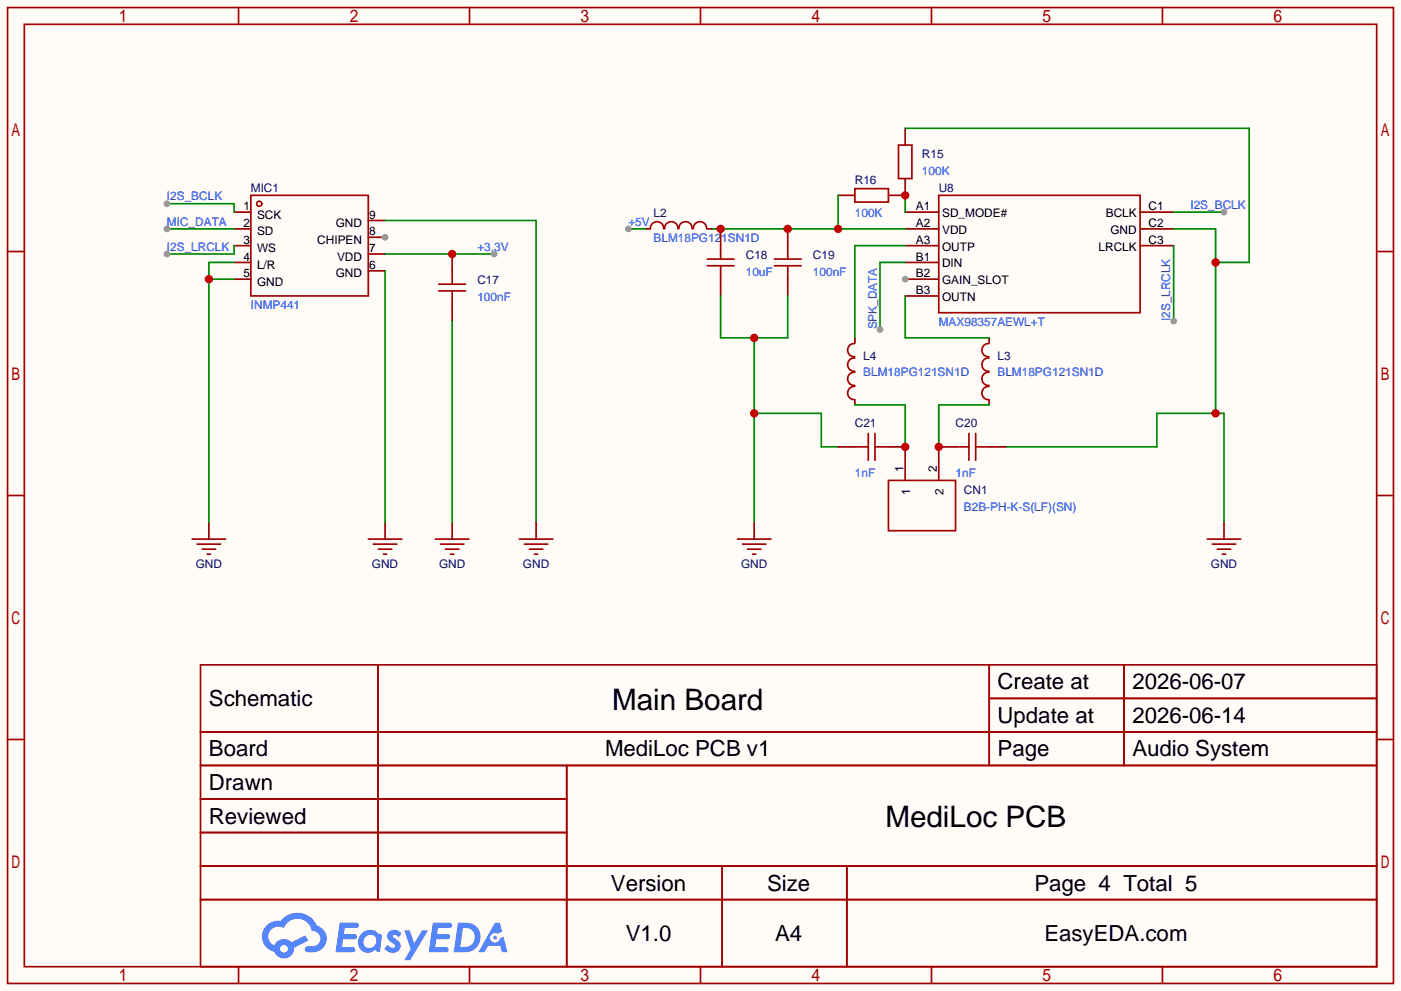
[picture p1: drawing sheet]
<svg xmlns="http://www.w3.org/2000/svg" width="212mm" height="150mm" viewBox="0 0 212 150" stroke-linecap="round" stroke-linejoin="round" font-family="sans-serif">
<path d="M0 0h212.1v150.1h-212.1z" fill="#fffcf7"/>
<g fill="none" stroke="#a10000" stroke-width=".25">
<path d="M1.1 1.1h209.8v147.9h-209.8zM3.7 3.7h204.7v142.7h-204.7zM36.1 1.1v2.6M71.1 1.1v2.6M106 1.1v2.6M141 1.1v2.6M176 1.1v2.6M1.1 38.1h2.6M208.4 38.1h2.5M1.1 75.1h2.6M208.4 75.1h2.5M1.1 112h2.6"/>
<path d="M30.4 100.7h178v45.7h-178zM30.4 110.9h178M30.4 116h178M57.2 100.7v35.6M85.8 116v30.4M149.8 100.7v15.3M149.8 105.8h58.6M170.2 100.7v15.3M208.4 112h2.5M30.4 121h55.4M30.4 131.2h178M30.4 126.1h55.4"/>
<path d="M30.4 136.3h178M109.3 131.2v15.2M128.2 131.2v15.2M36.1 146.4v2.6M71.1 146.4v2.6M106 146.4v2.6M141 146.4v2.6M176 146.4v2.6"/>
</g>
<g fill="#5487ff">
<path d="M58.9 141.1a1.3 1.3 0 0 1 1.9 .3l-.4 .6a.54 .54 0 0 0-1-.2l.1 .1a2.32 2.32 0 0 1 1.2 1.4 1.36 1.36 0 0 1-1.1 1 1.36 1.36 0 0 1-1.4-.6l.5-.6a.7 .7 0 0 0 1.1 .3v-.3a2.4 2.4 0 0 1-1.2-1.3l.1-.5z"/>
<path d="M61.2 140.9h.8l.7 2 1.2-2h.9l-2.7 4.6h-.9l1-1.7z"/>
<path d="M51.4 139.8h1.7a1.31 1.31 0 0 1 1.2 .2 .4 .4 0 0 1-.4 .6h-1.7l-.1 .9h1.6a.4 .4 0 0 1 .3 .4 .4 .4 0 0 1-.4 .4h-1.7l-.1 1.2h.8a1.23 1.23 0 0 1 1.2 .2 .39 .39 0 0 1-.4 .5h-2.6z"/>
<path d="M65.5 139.8h1.7a1.32 1.32 0 0 1 1.2 .2 .39 .39 0 0 1-.3 .6h-1.8l-.1 .9h1.6a.4 .4 0 0 1 .4 .4 .4 .4 0 0 1-.5 .4h-1.6l-.2 1.2h.8a1.23 1.23 0 0 1 1.2 .2 .39 .39 0 0 1-.4 .5h-2.6z"/>
<path d="M74.9 139.8h.8l.3 1.3-.6 .4a.75 .75 0 0 0-1.1 .3 .75 .75 0 0 0 .4 1 .75 .75 0 0 0 1-.7l.5-.2 .6 2.3h-.8l-.3-.9h-1.8l-.5 .9h-1z"/>
<path d="M69.3 139.8l-.6 4.4h1.4a2.27 2.27 0 0 0 2.6-1.6 2.27 2.27 0 0 0-1.4-2.7zM70.1 140.6a1.5 1.5 0 0 1 1.8 1.5 1.5 1.5 0 0 1-1.9 1.4h-.3z"/>
<path d="M54.7 141.4a1.62 1.62 0 0 0-.4 2.1 1.62 1.62 0 0 0 2.1 .7l.3-.3 .4 .3h.4l.3-2.4-.1-.3h-.2a.57 .57 0 0 1-.6-.4 1.73 1.73 0 0 0-2.2 .3zM55.3 141.9a.96 .96 0 0 1 1.5 0 .96 .96 0 0 1-.2 1.5 .95 .95 0 0 1-1.4-.1 .95 .95 0 0 1 .1-1.4z"/>
<path d="M40.4 140.2a2.37 2.37 0 0 0 1.1 4 1.54 1.54 0 0 0 1.8 1 1.54 1.54 0 0 0 1.2-1.6l2.2-1.1-.5-.8-2.1 1a1.57 1.57 0 0 0-2.6 .5 1.5 1.5 0 0 1-.7-2.1 1.5 1.5 0 0 1 2.2-.5 2.23 2.23 0 0 1 2.3-1.4 2.23 2.23 0 0 1 1.9 1.8 1.16 1.16 0 0 1 1.3 1.1 1.16 1.16 0 0 1-1.1 1.2h-.7a.47 .47 0 0 0-.6 .4 .47 .47 0 0 0 .5 .6 2.26 2.26 0 0 0 2.8-2.6 2.12 2.12 0 0 0-1.4-1.5 3.2 3.2 0 0 0-5.5-.7h-.3a2.55 2.55 0 0 0-1.8 .7zM42.4 143.7a.6 .6 0 0 1 1.2 0 .6 .6 0 0 1-1.2 0z"/>
<circle cx="74.9" cy="142" r=".28"/>
</g>
<path d="M137 32.1h5.1M137 34.7h5.1M137 37.2h5.1M137 39.8h5.1M137 42.3h5.1" fill="none" stroke="#870000" stroke-width=".25"/>
<circle cx="137" cy="42.3" r=".51" fill="#999"/>
<path d="M35.4 32.1h2.6M35.4 34.7h2.6M35.4 37.2h2.6M35.4 39.8h2.6M55.8 38.5h2.5M55.8 35.9h2.5M172.6 32.1h5.1M172.6 34.7h5.1M172.6 37.2h5.1M35.4 42.3h2.6M55.8 41h2.5M137 44.8h5.1" fill="none" stroke="#870000" stroke-width=".25"/>
<g fill="none" stroke="#a10000" stroke-width=".25">
<path d="M38 29.6h17.8v15.2h-17.8zM142.1 29.6h30.5v17.8h-30.5z"/>
<circle cx="39.2" cy="30.9" r=".38"/>
</g>
<circle cx="58.3" cy="35.9" r=".51" fill="#999"/>
<g fill="none" stroke="#870000" stroke-width=".25">
<path d="M137 19.4v2.6M55.8 33.4h2.5M68.5 38.5v2.5M97.7 34.7h.7M107.1 34.7h.7M109.1 34.7v2.5M119.3 34.7v2.5M126.9 29.6h2.5M137 27.1v2.5h-2.5M68.5 46.1v2.5M109.1 42.3v2.5M119.3 42.3v2.5"/>
<path d="M129.4 51.2v.7M149.7 51.2v.7M129.4 60.6v.7M137 67.7v5.1M142.1 67.7v5.1M149.7 60.6v.7"/>
</g>
<g fill="none" stroke="#a10000" stroke-width=".25">
<path d="M98.5 34.7a1.01 1.01 0 0 1 1-1.1 1.01 1.01 0 0 1 1 1.1M100.6 34.7a1.01 1.01 0 0 1 1-1.1 1.01 1.01 0 0 1 1 1.1M102.8 34.7a1.01 1.01 0 0 1 1-1.1 1.01 1.01 0 0 1 1 1.1M105 34.7a1.01 1.01 0 0 1 1-1.1 1.01 1.01 0 0 1 1 1.1M107.1 39.2h4M109.1 37.2v2M117.2 39.2h4.1M119.3 37.2v2M129.4 28.6h5.1v2h-5.1zM136 22h2v5.1h-2zM66.4 43.1h4.1M66.4 44.1h4.1"/>
<path d="M68.5 41v2.1M68.5 44.1v2M107.1 40.3h4M109.1 40.3v2M117.2 40.3h4.1M119.3 40.3v2M129.4 56.4a1.01 1.01 0 0 0-1.1 1 1.01 1.01 0 0 0 1.1 1M129.4 54.2a1.01 1.01 0 0 0-1.1 1 1.01 1.01 0 0 0 1.1 1M129.4 58.5a1.01 1.01 0 0 0-1.1 1 1.01 1.01 0 0 0 1.1 1M129.4 52a1.01 1.01 0 0 0-1.1 1 1.01 1.01 0 0 0 1.1 1.1M149.7 56.4a1.01 1.01 0 0 0-1.1 1 1.01 1.01 0 0 0 1.1 1M149.7 54.2a1.01 1.01 0 0 0-1.1 1 1.01 1.01 0 0 0 1.1 1"/>
<path d="M149.7 58.5a1.01 1.01 0 0 0-1.1 1 1.01 1.01 0 0 0 1.1 1M149.7 52a1.01 1.01 0 0 0-1.1 1 1.01 1.01 0 0 0 1.1 1.1M134.5 72.8h10.2v7.6h-10.2z"/>
</g>
<path d="M58.3 38.5h16.5" fill="none" stroke="#008700" stroke-width=".25"/>
<circle cx="68.5" cy="38.5" r=".63" fill="#c00"/>
<circle cx="74.8" cy="38.5" r=".51" fill="#999"/>
<path d="M31.6 79.1v2.6M58.3 79.1v2.6M68.5 79.1v2.6" fill="none" stroke="#870000" stroke-width=".25"/>
<path d="M29.1 81.7h5.1M29.8 82.4h3.6M30.6 83.2h2M31.4 83.9h.5M55.8 81.7h5M56.5 82.4h3.6M57.3 83.2h2M58 83.9h.5M65.9 81.7h5.1M66.7 82.4h3.5M67.4 83.2h2.1M68.2 83.9h.5" fill="none" stroke="#a10000" stroke-width=".25"/>
<path d="M35.4 39.8h-3.8v39.3M31.6 42.3h3.8M58.3 41v38.1M68.5 48.6v30.5" fill="none" stroke="#008700" stroke-width=".25"/>
<circle cx="31.6" cy="42.3" r=".63" fill="#c00"/>
<path d="M25.3 30.9h10.1v1.2M58.3 33.4h22.9v45.7" fill="none" stroke="#008700" stroke-width=".25"/>
<path d="M81.2 79.1v2.6" fill="none" stroke="#870000" stroke-width=".25"/>
<path d="M78.6 81.7h5.1M79.4 82.4h3.5M80.1 83.2h2.1M80.9 83.9h.5" fill="none" stroke="#a10000" stroke-width=".25"/>
<circle cx="25.3" cy="30.9" r=".51" fill="#999"/>
<path d="M35.4 37.2v1.3h-10.1" fill="none" stroke="#008700" stroke-width=".25"/>
<circle cx="25.3" cy="38.5" r=".51" fill="#999"/>
<path d="M25.3 34.7h10.1" fill="none" stroke="#008700" stroke-width=".25"/>
<circle cx="25.3" cy="34.7" r=".51" fill="#999"/>
<path d="M95.1 34.7h2.6" fill="none" stroke="#008700" stroke-width=".25"/>
<circle cx="95.1" cy="34.7" r=".51" fill="#999"/>
<path d="M107.8 34.7h29.2M126.9 29.6v5.1" fill="none" stroke="#008700" stroke-width=".25"/>
<g fill="#c00">
<circle cx="109.1" cy="34.7" r=".63"/>
<circle cx="119.3" cy="34.7" r=".63"/>
<circle cx="126.9" cy="34.7" r=".63"/>
</g>
<path d="M109.1 44.8v6.4h10.2v-6.4M114.2 51.2v27.9M114.2 62.6h10.1v5.1h2.6" fill="none" stroke="#008700" stroke-width=".25"/>
<g fill="#c00">
<circle cx="114.2" cy="51.2" r=".63"/>
<circle cx="114.2" cy="62.6" r=".63"/>
</g>
<path d="M114.2 79.1v2.6" fill="none" stroke="#870000" stroke-width=".25"/>
<path d="M111.6 81.7h5.1M112.4 82.4h3.6M113.2 83.2h2M113.9 83.9h.5" fill="none" stroke="#a10000" stroke-width=".25"/>
<path d="M137 19.4h52.1v20.4h-5.1M177.7 34.7h6.3v27.9M152.3 67.7h22.8v-5.1h10.2v16.5" fill="none" stroke="#008700" stroke-width=".25"/>
<g fill="#c00">
<circle cx="184" cy="62.6" r=".63"/>
<circle cx="184" cy="39.8" r=".63"/>
</g>
<path d="M185.3 79.1v2.6" fill="none" stroke="#870000" stroke-width=".25"/>
<path d="M182.8 81.7h5M183.5 82.4h3.6M184.3 83.2h2M185 83.9h.5" fill="none" stroke="#a10000" stroke-width=".25"/>
<path d="M177.7 32.1h7.6" fill="none" stroke="#008700" stroke-width=".25"/>
<circle cx="185.3" cy="32.1" r=".51" fill="#999"/>
<path d="M177.7 37.2v11.4" fill="none" stroke="#008700" stroke-width=".25"/>
<circle cx="177.7" cy="48.6" r=".51" fill="#999"/>
<path d="M137 39.8h-3.8v10.1" fill="none" stroke="#008700" stroke-width=".25"/>
<circle cx="133.2" cy="49.9" r=".51" fill="#999"/>
<path d="M137 29.6v2.5" fill="none" stroke="#008700" stroke-width=".25"/>
<circle cx="137" cy="29.6" r=".63" fill="#c00"/>
<path d="M137 37.2h-7.6v14M137 44.8v6.4h12.7M129.4 61.3h7.6v6.4M149.7 61.3h-7.6v6.4" fill="none" stroke="#008700" stroke-width=".25"/>
<path d="M142.1 67.7h2.6M149.7 67.7h2.6" fill="none" stroke="#870000" stroke-width=".25"/>
<circle cx="142.1" cy="67.7" r=".63" fill="#c00"/>
<path d="M144.7 67.7h2M146.7 65.7v4M147.7 65.7v4M147.7 67.7h2" fill="none" stroke="#a10000" stroke-width=".25"/>
<path d="M134.5 67.7h2.5" fill="none" stroke="#870000" stroke-width=".25"/>
<circle cx="137" cy="67.7" r=".63" fill="#c00"/>
<path d="M126.9 67.7h2.5" fill="none" stroke="#870000" stroke-width=".25"/>
<path d="M129.4 67.7h2M131.4 65.7v4M132.5 65.7v4M132.5 67.7h2" fill="none" stroke="#a10000" stroke-width=".25"/>
<g font-size="4.5">
<text x="92.7" y="107.5">Main Board</text>
<text x="134" y="125.3">MediLoc PCB</text>
</g>
<g font-size="3.4">
<text x="31.6" y="107">Schematic</text>
<text x="151" y="104.4">Create at</text>
<text x="171.4" y="104.4">2026-06-07</text>
<text x="151" y="109.5">Update at</text>
<text x="171.4" y="109.5">2026-06-14</text>
<text x="31.6" y="114.6">Board</text>
<text x="31.6" y="119.7">Drawn</text>
<text x="91.6" y="114.6">MediLoc PCB v1</text>
<text x="151" y="114.6">Page</text>
<text x="171.4" y="114.6">Audio System</text>
<text x="31.6" y="124.7">Reviewed</text>
<text x="92.5" y="134.9">Version</text>
<text x="116.1" y="134.9">Size</text>
<text x="156.6" y="134.9">Page 4 Total 5</text>
<text x="94.7" y="142.5">V1.0</text>
<text x="117.3" y="142.5">A4</text>
<text x="158.1" y="142.5">EasyEDA.com</text>
</g>
<g font-size="1.8" fill="#000080">
<text x="38" y="29.1">MIC1</text>
<text x="129.4" y="27.8">R16</text>
<text x="139.6" y="24">R15</text>
<text x="142.1" y="29.1">U8</text>
<text x="98.9" y="32.9">L2</text>
<text x="112.9" y="39.2">C18</text>
<text x="123.1" y="39.2">C19</text>
<text x="72.3" y="43.1">C17</text>
<text x="130.7" y="54.5">L4</text>
<text x="151" y="54.5">L3</text>
<text x="129.4" y="64.6">C21</text>
<text x="144.7" y="64.6">C20</text>
<text x="145.9" y="74.8">CN1</text>
<text x="29.6" y="86">GND</text>
<text x="56.3" y="86">GND</text>
<text x="66.5" y="86">GND</text>
<text x="79.2" y="86">GND</text>
<text x="112.2" y="86">GND</text>
<text x="183.3" y="86">GND</text>
</g>
<g font-size="1.8" fill="#00f">
<text x="139.6" y="26.5">100K</text>
<text x="25.3" y="30.4">I2S_BCLK</text>
<text x="25.3" y="34.2">MIC_DATA</text>
<text x="95.1" y="34.2">+5V</text>
<text x="129.4" y="32.9">100K</text>
<text x="180.2" y="31.6">I2S_BCLK</text>
<text x="25.3" y="38">I2S_LRCLK</text>
<text x="72.3" y="38">+3.3V</text>
<text x="98.9" y="36.7">BLM18PG121SN1D</text>
<text x="112.9" y="41.8">10uF</text>
<text x="123.1" y="41.8">100nF</text>
<text x="38" y="46.9">INMP441</text>
<text x="72.3" y="45.6">100nF</text>
<text x="132.7" y="49.9" transform="rotate(-90 132.7 49.9)">SPK_DATA</text>
<text x="142.1" y="49.4">MAX98357AEWL+T</text>
<text x="177.2" y="48.6" transform="rotate(-90 177.2 48.6)">I2S_LRCLK</text>
<text x="130.7" y="57">BLM18PG121SN1D</text>
<text x="151" y="57">BLM18PG121SN1D</text>
<text x="129.4" y="72.3">1nF</text>
<text x="144.7" y="72.3">1nF</text>
<text x="145.9" y="77.3">B2B-PH-K-S(LF)(SN)</text>
</g>
<g font-size="1.8">
<text x="36.8" y="31.9">1</text>
<text x="36.8" y="34.4">2</text>
<text x="38.9" y="33.1">SCK</text>
<text x="38.9" y="35.7">SD</text>
<text x="50.8" y="34.4">GND</text>
<text x="55.9" y="35.7">8</text>
<text x="55.9" y="33.1">9</text>
<text x="138.6" y="31.9">A1</text>
<text x="138.6" y="34.4">A2</text>
<text x="142.6" y="32.9">SD_MODE#</text>
<text x="142.6" y="35.4">VDD</text>
<text x="167.4" y="32.9">BCLK</text>
<text x="168.1" y="35.4">GND</text>
<text x="173.9" y="31.9">C1</text>
<text x="173.9" y="34.4">C2</text>
<text x="36.8" y="36.9">3</text>
<text x="36.8" y="39.5">4</text>
<text x="38.9" y="38.2">WS</text>
<text x="38.9" y="40.7">L/R</text>
<text x="48" y="36.9">CHIPEN</text>
<text x="51" y="39.5">VDD</text>
<text x="55.9" y="40.7">6</text>
<text x="55.9" y="38.2">7</text>
<text x="138.6" y="36.9">A3</text>
<text x="138.6" y="39.5">B1</text>
<text x="142.6" y="38">OUTP</text>
<text x="142.6" y="40.5">DIN</text>
<text x="166.3" y="38">LRCLK</text>
<text x="173.9" y="36.9">C3</text>
<text x="36.8" y="42">5</text>
<text x="38.9" y="43.3">GND</text>
<text x="50.8" y="42">GND</text>
<text x="138.6" y="42">B2</text>
<text x="138.6" y="44.6">B3</text>
<text x="142.6" y="43">GAIN_SLOT</text>
<text x="142.6" y="45.6">OUTN</text>
<text x="136.8" y="71.5" transform="rotate(-90 136.8 71.5)">1</text>
<text x="141.8" y="71.5" transform="rotate(-90 141.8 71.5)">2</text>
<text x="137.8" y="75" transform="rotate(-90 137.8 75)">1</text>
<text x="142.9" y="75" transform="rotate(-90 142.9 75)">2</text>
</g>
</svg>
